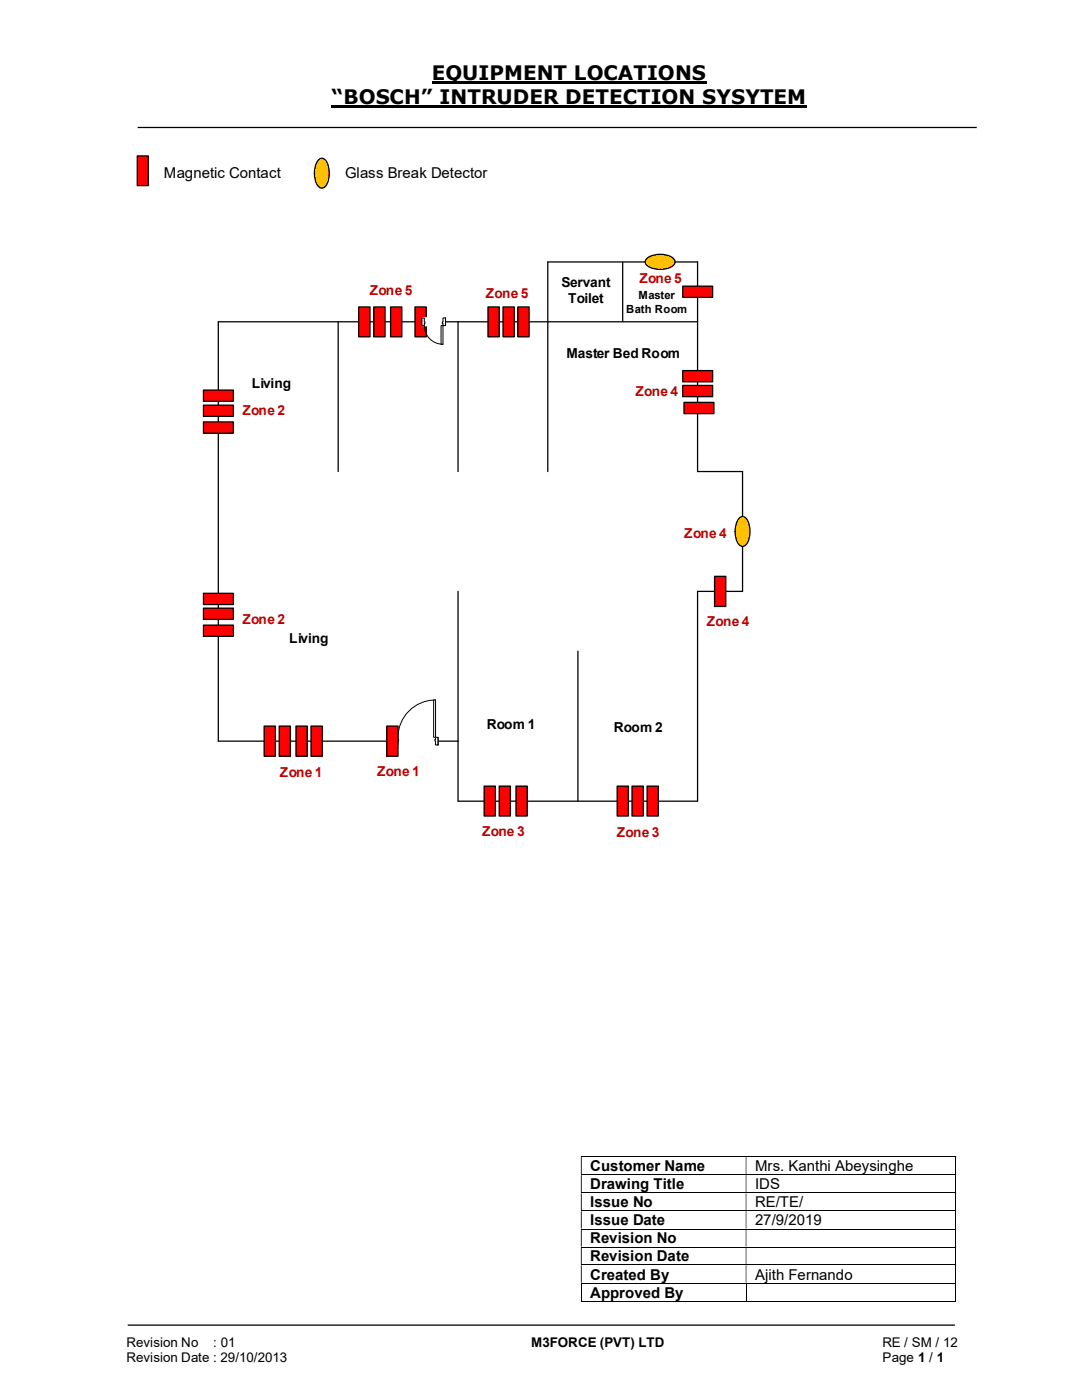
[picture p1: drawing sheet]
<svg xmlns="http://www.w3.org/2000/svg" width="216mm" height="279mm" viewBox="0 0 216 279" stroke-linecap="round" stroke-linejoin="round" font-family="sans-serif">
<path d="M86.1 16.5h54.9M66.2 21.3h94.8" fill="none" stroke="#000" stroke-width=".42"/>
<path d="M27.5 25.4h167.4M25.5 264.5h165" fill="none" stroke="#000" stroke-width=".25"/>
<g fill="none" stroke="#000" stroke-width=".2">
<path d="M115.9 230.8h74.7M115.9 234.4h74.7M115.9 238.1h74.7M190.7 230.9v3.5M190.7 234.5v3.5M190.7 238.2v3.4M115.9 241.7h74.7M115.9 245.3h74.7M115.9 248.9h74.7M115.9 252.5h74.7M115.9 256.1h74.7M115.9 259.7h32.9"/>
<path d="M116 256.2v3.6M148.9 256.2v3.6M148.9 259.7h41.7M190.7 241.7v3.5M190.7 245.4v3.4M190.7 249v3.4M190.7 252.5v3.5M190.7 256.2v3.6"/>
</g>
<g fill="#000">
<path d="M190.6 230.8h.2v.1h-.2zM115.9 230.9h.2v3.5h-.2zM148.8 230.9h.1v3.5h-.1z" fill-rule="evenodd"/>
<path d="M190.6 234.4h.2v.1h-.2zM115.9 234.5h.2v3.5h-.2zM148.8 234.5h.1v3.5h-.1z" fill-rule="evenodd"/>
<path d="M190.6 238h.2v.2h-.2zM115.9 238.2h.2v3.4h-.2zM148.8 238.2h.1v3.4h-.1z" fill-rule="evenodd"/>
<path d="M190.6 241.6h.2v.1h-.2zM115.9 241.7h.2v3.5h-.2zM148.8 241.7h.1v3.5h-.1z" fill-rule="evenodd"/>
<path d="M190.6 245.2h.2v.2h-.2zM115.9 245.4h.2v3.4h-.2zM148.8 245.4h.1v3.4h-.1z" fill-rule="evenodd"/>
<path d="M190.6 248.8h.2v.2h-.2zM115.9 249h.2v3.4h-.2zM148.8 249h.1v3.4h-.1z" fill-rule="evenodd"/>
<path d="M190.6 252.4h.2v.1h-.2zM115.9 252.5h.2v3.5h-.2zM148.8 252.5h.1v3.5h-.1z" fill-rule="evenodd"/>
</g>
<path d="M190.6 256h.2v.2h-.2zM190.6 259.6h.2v.2h-.2z" fill="#000"/>
<path d="M63.5 32a1 1 0 0 1 1-.4 1 1 0 0 1 .8 .9 5.2 5.2 0 0 1-.3 4.6 1.01 1.01 0 0 1-1.1 .4 1.01 1.01 0 0 1-.7-.8 5.1 5.1 0 0 1 .3-4.7z" fill-rule="evenodd" fill="#ffc000"/>
<path d="M63.5 32a1 1 0 0 1 1-.4 1 1 0 0 1 .8 .9 5.2 5.2 0 0 1-.3 4.6 1.01 1.01 0 0 1-1.1 .4 1.01 1.01 0 0 1-.7-.8 5.1 5.1 0 0 1 .3-4.7z" fill="none" stroke="#000" stroke-width=".25"/>
<path d="M27.4 31.1h2.2v5.9h-2.2z" fill="#f00"/>
<path d="M27.4 31.1h2.2v5.9h-2.2zM124.2 52.3v11.9M67.5 64.2v29.9M91.4 64.2v29.9M139.2 64.2h-95.6v83.7h47.8M109.3 94.1v-41.8h29.9v41.8h9v23.9h-9v41.9h-47.8v-41.9" fill="none" stroke="#000" stroke-width=".25"/>
<path d="M79 147.1h8.4v1.6h-8.4z" fill="#fff"/>
<path d="M79 147.1h8.4v1.6h-8.4z" fill="none" stroke="#fff" stroke-width=".2"/>
<path d="M86.9 147.2v1.5h.5v-1.5zM79 147.2h.4v1.5h-.4z" fill-rule="evenodd" fill="#fff"/>
<path d="M79.4 147.5v-.3h-.4v1.5h.4v-.8M86.9 147.5v-.3h.5v1.5h-.5v-.8" fill="none" stroke="#000" stroke-width=".2"/>
<path d="M86.8 147.5v.4h.1v-.4zM79.4 147.5h.1v.4h-.1z" fill-rule="evenodd" fill="#fff"/>
<path d="M86.9 139.7a7.5 7.5 0 0 0-7.5 7.5M79 147.2v1.5M79.4 147.5h.1v.4h-.1M86.9 147.5h-.1v.4h.1M87.4 147.2v1.5" fill="none" stroke="#000" stroke-width=".2"/>
<path d="M86.5 139.7h.4v7.5h-.4z" fill-rule="evenodd" fill="#fff"/>
<path d="M86.5 139.7h.4v7.5h-.4z" fill="none" stroke="#000" stroke-width=".2"/>
<path d="M136.2 57.1h6v2.3h-6z" fill-rule="evenodd" fill="#f00"/>
<path d="M136.2 57.1h6v2.3h-6zM115.3 130v29.9" fill="none" stroke="#000" stroke-width=".25"/>
<path d="M142.6 115h2.2v6h-2.2z" fill="#f00"/>
<path d="M142.6 115h2.2v6h-2.2z" fill="none" stroke="#000" stroke-width=".25"/>
<path d="M82.8 61.3h2.2v5.9h-2.2z" fill="#f00"/>
<path d="M82.8 61.3h2.2v5.9h-2.2z" fill="none" stroke="#000" stroke-width=".25"/>
<path d="M62.1 144.9h2.2v6h-2.2z" fill="#f00"/>
<path d="M62.1 144.9h2.2v6h-2.2z" fill="none" stroke="#000" stroke-width=".25"/>
<path d="M77.2 144.9h2.2v6h-2.2z" fill="#f00"/>
<path d="M77.2 144.9h2.2v6h-2.2z" fill="none" stroke="#000" stroke-width=".25"/>
<path d="M59.1 144.9h2.2v6h-2.2z" fill="#f00"/>
<path d="M59.1 144.9h2.2v6h-2.2z" fill="none" stroke="#000" stroke-width=".25"/>
<path d="M55.7 144.9h2.3v6h-2.3z" fill="#f00"/>
<path d="M55.7 144.9h2.3v6h-2.3z" fill="none" stroke="#000" stroke-width=".25"/>
<path d="M52.7 144.9h2.2v6h-2.2z" fill="#f00"/>
<path d="M52.7 144.9h2.2v6h-2.2z" fill="none" stroke="#000" stroke-width=".25"/>
<path d="M103 156.9h2.2v6h-2.2z" fill="#f00"/>
<path d="M103 156.9h2.2v6h-2.2z" fill="none" stroke="#000" stroke-width=".25"/>
<path d="M99.6 156.9h2.3v6h-2.3z" fill="#f00"/>
<path d="M99.6 156.9h2.3v6h-2.3z" fill="none" stroke="#000" stroke-width=".25"/>
<path d="M96.6 156.9h2.2v6h-2.2z" fill="#f00"/>
<path d="M96.6 156.9h2.2v6h-2.2z" fill="none" stroke="#000" stroke-width=".25"/>
<path d="M40.6 124.8h6v2.2h-6z" fill-rule="evenodd" fill="#f00"/>
<path d="M40.6 124.8h6v2.2h-6z" fill="none" stroke="#000" stroke-width=".25"/>
<path d="M40.6 121.4h6v2.2h-6z" fill-rule="evenodd" fill="#f00"/>
<path d="M40.6 121.4h6v2.2h-6z" fill="none" stroke="#000" stroke-width=".25"/>
<path d="M40.6 118.4h6v2.2h-6z" fill-rule="evenodd" fill="#f00"/>
<path d="M40.6 118.4h6v2.2h-6z" fill="none" stroke="#000" stroke-width=".25"/>
<path d="M40.6 84.2h6v2.2h-6z" fill-rule="evenodd" fill="#f00"/>
<path d="M40.6 84.2h6v2.2h-6z" fill="none" stroke="#000" stroke-width=".25"/>
<path d="M40.6 80.9h6v2.2h-6z" fill-rule="evenodd" fill="#f00"/>
<path d="M40.6 80.9h6v2.2h-6z" fill="none" stroke="#000" stroke-width=".25"/>
<path d="M40.6 77.9h6v2.2h-6z" fill-rule="evenodd" fill="#f00"/>
<path d="M40.6 77.9h6v2.2h-6z" fill="none" stroke="#000" stroke-width=".25"/>
<path d="M84.2 63.4h4.7v1.6h-4.7z" fill="#fff"/>
<path d="M84.2 63.4h4.7v1.6h-4.7z" fill="none" stroke="#fff" stroke-width=".2"/>
<path d="M88.4 63.5h.5v1.5h-.5zM84.2 63.5v1.5h.5v-1.5z" fill-rule="evenodd" fill="#fff"/>
<path d="M84.7 64.2v-.7h-.5v1.5h.5v-.4M88.4 64.2v-.7h.5v1.5h-.5v-.4" fill="none" stroke="#000" stroke-width=".2"/>
<path d="M88.3 64.2h.1v.4h-.1zM84.7 64.2v.4h.1v-.4z" fill-rule="evenodd" fill="#fff"/>
<path d="M84.2 63.5v1.5M84.7 64.2h.1v.4h-.1M84.7 65a3.7 3.7 0 0 0 3.7 3.7M88.4 64.2h-.1v.4h.1M88.9 63.5v1.5" fill="none" stroke="#000" stroke-width=".2"/>
<path d="M88 65h.4v3.7h-.4z" fill-rule="evenodd" fill="#fff"/>
<path d="M88 65h.4v3.7h-.4z" fill="none" stroke="#000" stroke-width=".2"/>
<path d="M77.9 61.3h2.3v5.9h-2.3z" fill="#f00"/>
<path d="M77.9 61.3h2.3v5.9h-2.3z" fill="none" stroke="#000" stroke-width=".25"/>
<path d="M74.6 61.3h2.2v5.9h-2.2z" fill="#f00"/>
<path d="M74.6 61.3h2.2v5.9h-2.2z" fill="none" stroke="#000" stroke-width=".25"/>
<path d="M71.6 61.3h2.2v5.9h-2.2z" fill="#f00"/>
<path d="M71.6 61.3h2.2v5.9h-2.2z" fill="none" stroke="#000" stroke-width=".25"/>
<path d="M129.1 156.9h2.3v6h-2.3z" fill="#f00"/>
<path d="M129.1 156.9h2.3v6h-2.3z" fill="none" stroke="#000" stroke-width=".25"/>
<path d="M126.1 156.9h2.3v6h-2.3z" fill="#f00"/>
<path d="M126.1 156.9h2.3v6h-2.3z" fill="none" stroke="#000" stroke-width=".25"/>
<path d="M123.1 156.9h2.3v6h-2.3z" fill="#f00"/>
<path d="M123.1 156.9h2.3v6h-2.3z" fill="none" stroke="#000" stroke-width=".25"/>
<path d="M147.4 103.5a1 1 0 0 1 1.1-.4 1 1 0 0 1 .7 .9 5.2 5.2 0 0 1-.3 4.6 1.01 1.01 0 0 1-1 .4 1.01 1.01 0 0 1-.8-.8 5.1 5.1 0 0 1 .3-4.7z" fill-rule="evenodd" fill="#ffc000"/>
<path d="M147.4 103.5a1 1 0 0 1 1.1-.4 1 1 0 0 1 .7 .9 5.2 5.2 0 0 1-.3 4.6 1.01 1.01 0 0 1-1 .4 1.01 1.01 0 0 1-.8-.8 5.1 5.1 0 0 1 .3-4.7z" fill="none" stroke="#000" stroke-width=".25"/>
<path d="M136.5 80.3h6v2.2h-6z" fill-rule="evenodd" fill="#f00"/>
<path d="M136.5 80.3h6v2.2h-6z" fill="none" stroke="#000" stroke-width=".25"/>
<path d="M136.2 76.9h6v2.3h-6z" fill-rule="evenodd" fill="#f00"/>
<path d="M136.2 76.9h6v2.3h-6z" fill="none" stroke="#000" stroke-width=".25"/>
<path d="M136.2 74h6v2.2h-6z" fill-rule="evenodd" fill="#f00"/>
<path d="M136.2 74h6v2.2h-6z" fill="none" stroke="#000" stroke-width=".25"/>
<path d="M129 51.6a4.7 4.7 0 0 1 5.3-.1 1.02 1.02 0 0 1 .4 1.1 1.02 1.02 0 0 1-.9 .7 4.5 4.5 0 0 1-5-.6l-.1-.4z" fill-rule="evenodd" fill="#ffc000"/>
<path d="M129 51.6a4.7 4.7 0 0 1 5.3-.1 1.02 1.02 0 0 1 .4 1.1 1.02 1.02 0 0 1-.9 .7 4.5 4.5 0 0 1-5-.6l-.1-.4z" fill="none" stroke="#000" stroke-width=".25"/>
<path d="M103.3 61.3h2.3v5.9h-2.3z" fill="#f00"/>
<path d="M103.3 61.3h2.3v5.9h-2.3z" fill="none" stroke="#000" stroke-width=".25"/>
<path d="M100.4 61.3h2.2v5.9h-2.2z" fill="#f00"/>
<path d="M100.4 61.3h2.2v5.9h-2.2z" fill="none" stroke="#000" stroke-width=".25"/>
<path d="M97.4 61.3h2.2v5.9h-2.2z" fill="#f00"/>
<path d="M97.4 61.3h2.2v5.9h-2.2z" fill="none" stroke="#000" stroke-width=".25"/>
<g font-size="4">
<text x="86.1" y="16">EQUIPMENT LOCATIONS</text>
<text x="66.2" y="20.8">“BOSCH” INTRUDER DETECTION SYSYTEM</text>
</g>
<g font-size="3">
<text x="32.7" y="35.5">Magnetic Contact</text>
<text x="68.9" y="35.5">Glass Break Detector</text>
<text x="117.8" y="233.7">Customer Name</text>
<text x="150.7" y="233.7">Mrs. Kanthi Abeysinghe</text>
<text x="117.8" y="237.4">Drawing Title</text>
<text x="150.7" y="237.4">IDS</text>
<text x="117.8" y="240.9">Issue No</text>
<text x="117.8" y="244.5">Issue Date</text>
<text x="150.7" y="240.9">RE/TE/</text>
<text x="150.7" y="244.5">27/9/2019</text>
<text x="117.8" y="248.2">Revision No</text>
<text x="117.8" y="251.8">Revision Date</text>
<text x="117.8" y="255.4">Created By</text>
<text x="150.7" y="255.4">Ajith Fernando</text>
<text x="117.8" y="259">Approved By</text>
</g>
<g font-size="2.7" fill="#c00000">
<text x="73.8" y="58.8">Zone 5</text>
<text x="96.9" y="59.5">Zone 5</text>
<text x="127.6" y="56.5">Zone 5</text>
<text x="48.4" y="82.8">Zone 2</text>
<text x="126.8" y="79">Zone 4</text>
<text x="136.5" y="107.3">Zone 4</text>
<text x="48.4" y="124.6">Zone 2</text>
<text x="141" y="124.9">Zone 4</text>
<text x="55.8" y="155.1">Zone 1</text>
<text x="75.3" y="154.8">Zone 1</text>
<text x="96.2" y="166.7">Zone 3</text>
<text x="123.1" y="167.1">Zone 3</text>
</g>
<g font-size="2.7">
<text x="112.1" y="57.3">Servant</text>
<text x="113.4" y="60.5">Toilet</text>
<text x="113.1" y="71.5">Master Bed Room</text>
<text x="50.2" y="77.4">Living</text>
<text x="57.7" y="128.3">Living</text>
<text x="97.1" y="145.5">Room 1</text>
<text x="122.5" y="146.2">Room 2</text>
<text x="25.2" y="268.8">Revision No</text>
<text x="42.6" y="268.8">: 01</text>
<text x="106" y="268.8">M3FORCE (PVT) LTD</text>
<text x="176.1" y="268.8">RE / SM / 12</text>
<text x="25.2" y="271.8">Revision Date : 29/10/2013</text>
<text x="176.1" y="271.8">Page 1 / 1</text>
</g>
<g font-size="2.2">
<text x="127.4" y="59.6">Master</text>
<text x="124.9" y="62.4">Bath Room</text>
</g>
</svg>
